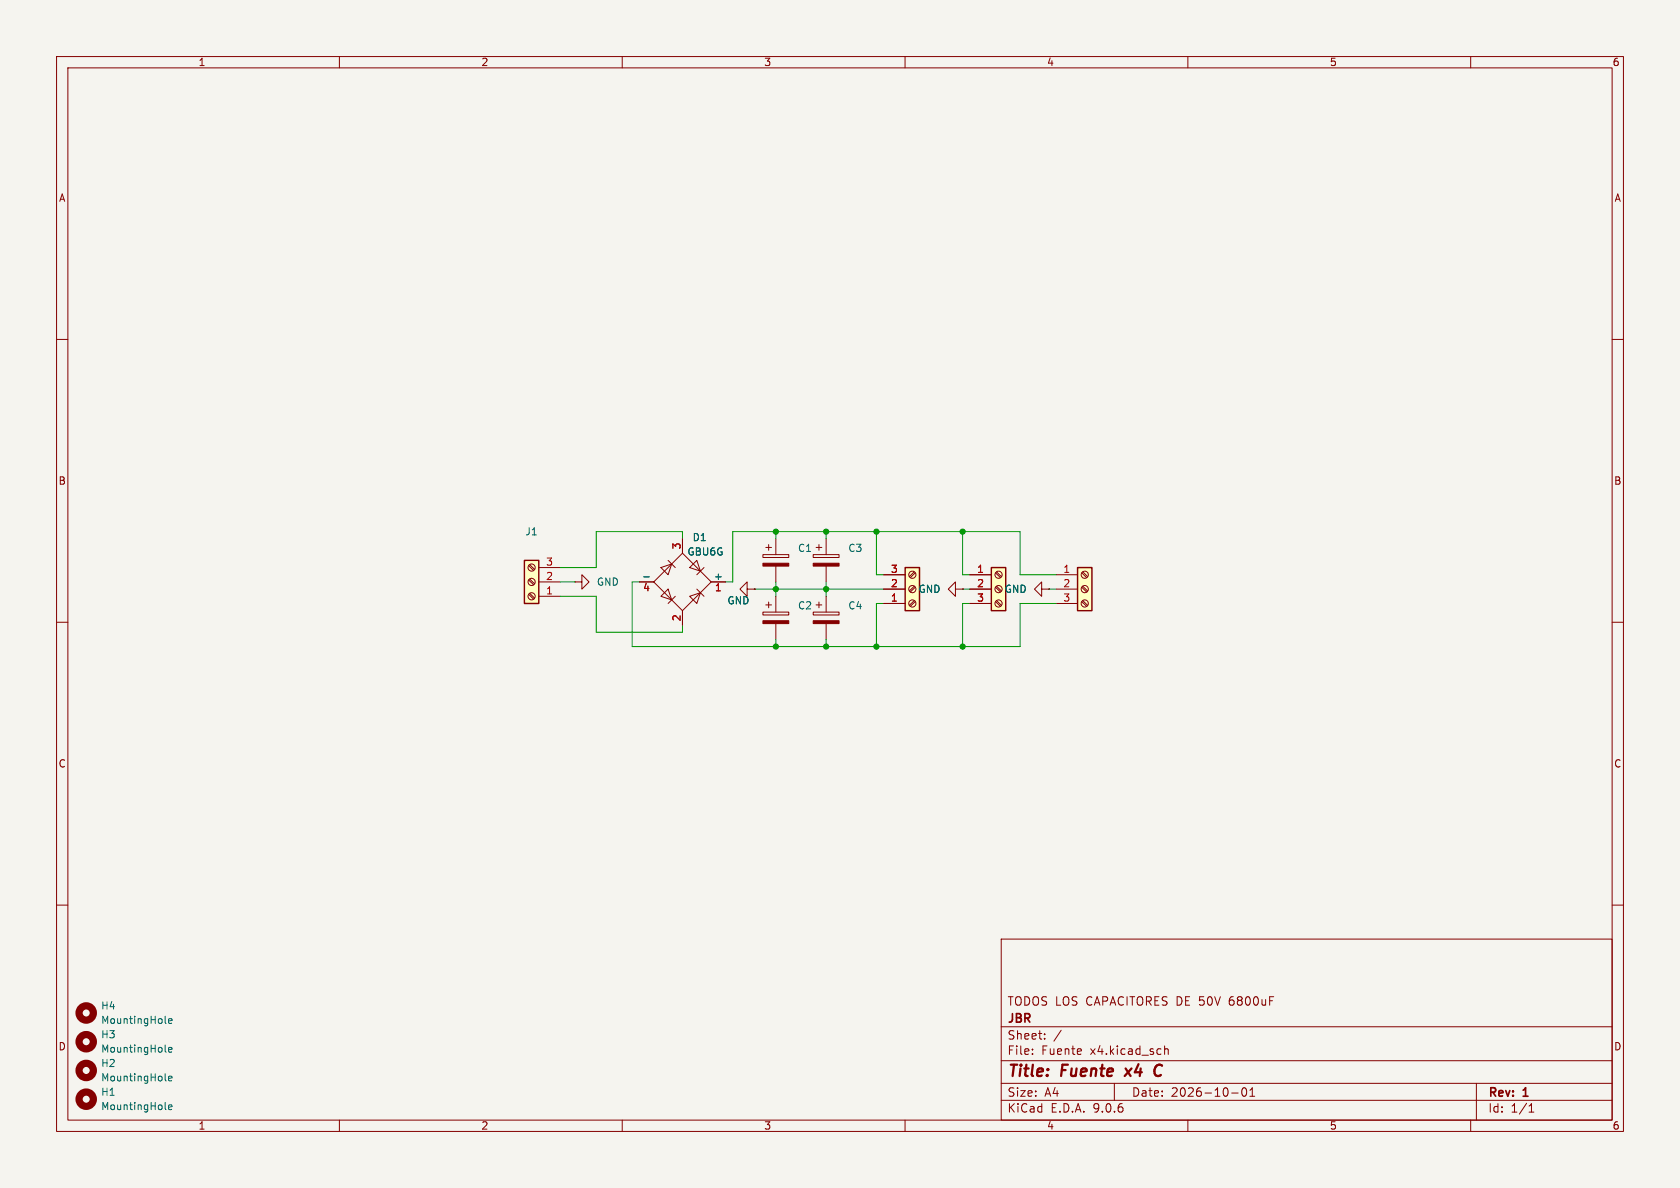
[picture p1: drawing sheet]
<svg xmlns="http://www.w3.org/2000/svg" width="297mm" height="210mm" viewBox="0 0 297 210" stroke-linecap="round" stroke-linejoin="round" font-family="sans-serif">
<path d="M0 0h297v210h-297z" fill="#f5f4ef" stroke="#f5f4ef" stroke-width=".18"/>
<g fill="none" stroke="#840000" stroke-width=".18">
<path d="M10 10h277v190h-277zM12 12h273v186h-273zM60 10v2M110 10v2M160 10v2M210 10v2M260 10v2M10 60h2M285 60h2M10 110h2M285 110h2M10 160h2"/>
<path d="M177 166h108v32h-108zM285 160h2M60 198v2M110 198v2M160 198v2M177 194.5h108M177 191.5h108M177 187.5h108M177 181.5h108M182.5 186.3v.1M182.5 185.5v.1M184.7 183.6v.1"/>
<path d="M184.7 182.8v.1M187.6 182.1l-1.3 2M197 191.5v3M205.9 184.9v1.5M205.9 185.5l.2-.1 .4 .1v.9M210 198v2M217.7 193.2h1.2M219.7 192.4l.2-.1a.81 .81 0 0 1 .6 .6 .81 .81 0 0 1-.3 .8l-.2 .1a.81 .81 0 0 1-.3-1.4zM221 193.8h.8M221 192.7l.4-.4v1.5M260 198v2M261 191.5v6.5"/>
<path d="M270.3 196.6h.9M270.3 195.5l.4-.4v1.5"/>
</g>
<path d="M200 188.9l-1.2 1.3M205.4 188.4a.88 .88 0 0 0-1 0 .88 .88 0 0 0-.3 1 .69 .69 0 0 0 .3 .7 .69 .69 0 0 0 .8-.1" fill="none" stroke="#840000" stroke-width=".4"/>
<path d="M160 100.3h2.6v7.7h-2.6z" fill="#ffffc2"/>
<path d="M160 100.3h2.6v7.7h-2.6z" fill="none" stroke="#840000" stroke-width=".25"/>
<g fill="none" stroke="#840000" stroke-width=".18">
<path d="M156.2 106.7h3.8M156.2 104.1h3.8M156.2 101.6h3.8M161.6 106.2l-.8 .8M161.6 103.6l-.8 .9M161.6 101.1l-.8 .8M161.8 106.3l-.9 .9M161.8 103.8l-.9 .8M161.8 101.3l-.9 .8"/>
<circle cx="161.3" cy="106.7" r=".63"/>
<circle cx="161.3" cy="104.1" r=".63"/>
<circle cx="161.3" cy="101.6" r=".63"/>
</g>
<path d="M190.5 100.3h2.5v7.7h-2.5z" fill="#ffffc2"/>
<path d="M190.5 100.3h2.5v7.7h-2.5z" fill="none" stroke="#840000" stroke-width=".25"/>
<g fill="none" stroke="#840000" stroke-width=".18">
<path d="M186.7 101.6h3.8M186.7 104.1h3.8M186.7 106.7h3.8M191.2 101.3l.9 .8M191.2 103.8l.9 .8M191.2 106.3l.9 .9M191.4 101.1l.9 .8M191.4 103.6l.9 .9M191.4 106.2l.9 .8"/>
<circle cx="191.8" cy="101.6" r=".63"/>
<circle cx="191.8" cy="106.7" r=".63"/>
<circle cx="191.8" cy="104.1" r=".63"/>
</g>
<path d="M175.3 100.3h2.5v7.7h-2.5z" fill="#ffffc2"/>
<path d="M175.3 100.3h2.5v7.7h-2.5z" fill="none" stroke="#840000" stroke-width=".25"/>
<g fill="none" stroke="#840000" stroke-width=".18">
<path d="M118.1 99.1l1.3 1.2M120.6 97.8l5.1 5.1-5.1 5.1-5-5.1zM120.6 95.3v2.5M134.9 98h4.5v.6h-4.5zM135.4 96.8h1M135.9 96.3v1M137.2 95.3v2.7M143.8 98h4.5v.6h-4.5zM144.3 96.8h1M144.8 96.3v1M146 95.3v2.7M113 102.9h2.6"/>
<path d="M116.8 100.3l1.9-.6-.6 1.9zM116.8 105.4l1.3-1.3 .6 1.9zM119.4 105.4l-1.3 1.3M120.6 108v2.5M121.9 100.3l1.3-1.2 .6 1.9zM121.9 105.4l1.9-.6-.6 1.9zM123.2 104.1l1.3 1.3M124.5 100.3l-1.3 1.3M125.7 102.9h2.6M132.1 104.1v-1.2l-1.3 1.2 1.3 1.3v-1.3h1.2M133.3 104.1h.1M134.9 108.2h4.5v.5h-4.5z"/>
<path d="M135.4 106.9h1M135.9 106.4v1M137.2 100.1v2.8M137.2 105.4v2.8M137.2 110.2v2.8M143.8 108.2h4.5v.5h-4.5zM144.3 106.9h1M144.8 106.4v1M146 100.1v2.8M146 105.4v2.8M146 110.2v2.8M168.9 104.1v-1.2l-1.3 1.2 1.3 1.3v-1.3h1.3"/>
<path d="M170.2 104.1h.1M171.4 101.6h3.9M171.4 104.1h3.9M171.4 106.7h3.9M176 101.3l.9 .8M176 103.8l.9 .8M176 106.3l.9 .9M176.2 101.1l.8 .8M176.2 103.6l.8 .9M176.2 106.2l.8 .8M184.1 104.1v-1.2l-1.2 1.2 1.2 1.3v-1.3h1.3M185.4 104.1h.1"/>
<circle cx="176.5" cy="101.6" r=".63"/>
<circle cx="176.5" cy="106.7" r=".63"/>
<circle cx="176.5" cy="104.1" r=".63"/>
</g>
<g fill="#840000" stroke="#840000" stroke-width=".18">
<path d="M143.8 109.7h4.5v.5h-4.5z"/>
<path d="M134.9 99.6h4.5v.5h-4.5z"/>
<path d="M143.8 99.6h4.5v.5h-4.5z"/>
<path d="M134.9 109.7h4.5v.5h-4.5z"/>
</g>
<circle cx="15.2" cy="194.3" r="1.27" fill="none" stroke="#840000" stroke-width="1.3"/>
<path d="M113.8 102h1M29.2 196l.2 .2M29.8 195.7l.6-.1-.1-.2-.3-.1-.2 .2 .1 .6h.4" fill="none" stroke="#006464" stroke-width=".18"/>
<path d="M92.7 99.1h2.5v7.6h-2.5z" fill="#ffffc2"/>
<path d="M92.7 99.1h2.5v7.6h-2.5z" fill="none" stroke="#840000" stroke-width=".25"/>
<g fill="none" stroke="#840000" stroke-width=".18">
<path d="M93.5 100l.8 .8M93.6 99.8l.9 .9M120.6 95.3v2.5M93.5 105.1l.8 .8M93.5 102.5l.8 .9M93.6 104.9l.9 .8M93.6 102.4l.9 .8M95.2 105.4h3.9M95.2 102.9h3.9M95.2 100.3h3.9M101.6 102.9h1.3v-1.3l1.2 1.3-1.2 1.2v-1.2M101.6 102.9h.1"/>
<path d="M113 102.9h2.6M120.6 108v2.5M125.7 102.9h2.6M133.3 104.1h.1M156.2 106.7h3.8M156.2 104.1h3.8M156.2 101.6h3.8M170.2 104.1h.1M171.4 106.7h3.9M171.4 104.1h3.9M171.4 101.6h3.9M185.4 104.1h.1"/>
<circle cx="94" cy="100.3" r=".63"/>
<circle cx="94" cy="102.9" r=".63"/>
<circle cx="94" cy="105.4" r=".63"/>
</g>
<g fill="none" stroke="#840000" stroke-width="1.3">
<circle cx="15.2" cy="179.1" r="1.27"/>
<circle cx="15.2" cy="189.2" r="1.27"/>
<circle cx="15.2" cy="184.1" r="1.27"/>
</g>
<path d="M113.8 102h1M29.2 190.9l.2 .2M29.2 180.7l.2 .2M29.2 185.8l.2 .2M29.8 190.7l.6-.2-.1-.2-.3-.1-.2 .2 .1 .6h.4M29.8 180.5l.6-.1-.1-.3h-.3l-.2 .2 .1 .6h.4M29.8 185.6l.6-.1-.1-.3h-.3l-.2 .1 .1 .6h.4" fill="none" stroke="#006464" stroke-width=".18"/>
<g fill="none" stroke="#009600" stroke-width=".18">
<path d="M120.6 95.3v-1.3h-15.2v6.3h-6.3M137.2 94v1.3M146 94v1.3M154.9 94v7.6h1.3M170.2 94v7.6h1.2M99.1 102.9h2.5M99.1 105.4h6.3v6.4h15.2v-1.3M113 102.9h-1.2v11.4h68.5v-7.6h6.4M133.3 104.1h22.9M137.2 102.9v2.5M137.2 113v1.3M146 102.9v2.5"/>
<path d="M146 113v1.3M156.2 106.7h-1.3v7.6M170.2 104.1h1.2M171.4 106.7h-1.2v7.6M185.4 104.1h1.3M186.7 101.6h-6.4v-7.6h-50.8v8.9h-1.2"/>
</g>
<g fill="#009600" stroke="#009600" stroke-width=".18">
<circle cx="154.9" cy="114.3" r=".46"/>
<circle cx="170.2" cy="114.3" r=".46"/>
<circle cx="154.9" cy="94" r=".46"/>
<circle cx="170.2" cy="94" r=".46"/>
<circle cx="146" cy="104.1" r=".46"/>
<circle cx="137.2" cy="104.1" r=".46"/>
<circle cx="137.2" cy="94" r=".46"/>
<circle cx="146" cy="94" r=".46"/>
<circle cx="146" cy="114.3" r=".46"/>
<circle cx="137.2" cy="114.3" r=".46"/>
</g>
<g font-size="2.8" fill="#840000">
<text x="178" y="190.9">Title:</text>
<text x="187.7" y="190.9">Fuente</text>
<text x="199.9" y="190.9">x4</text>
</g>
<g font-size="2.1" fill="#840000">
<text x="178" y="178">TODOS LOS CAPACITORES DE 50V</text>
<text x="217.7" y="178">6800uF</text>
<text x="178" y="184">Sheet:</text>
<text x="178" y="181.2">JBR</text>
<text x="178" y="186.7">File:</text>
<text x="184.1" y="186.7">Fuente</text>
<text x="192.8" y="186.7">x4.kicad_sch</text>
<text x="178" y="196.9">KiCad</text>
<text x="178" y="194.1">Size:</text>
<text x="184.7" y="194.1">A4</text>
<text x="185.7" y="196.9">E.D.A.</text>
<text x="193.3" y="196.9">9.0.6</text>
<text x="200" y="194.1">Date:</text>
<text x="207" y="194.1">2026-10-01</text>
<text x="263" y="194.3">Rev:</text>
<text x="263" y="196.9">Id:</text>
<text x="267.1" y="196.9">1/1</text>
<text x="269.4" y="194.3">1</text>
</g>
<g font-size="1.8" fill="#840000">
<text x="35" y="11.9">1</text>
<text x="85" y="11.9">2</text>
<text x="135" y="11.9">3</text>
<text x="185" y="11.9">4</text>
<text x="235" y="11.9">5</text>
<text x="285" y="11.9">6</text>
<text x="10.3" y="35.9">A</text>
<text x="285.3" y="35.9">A</text>
<text x="10.3" y="85.9">B</text>
<text x="285.3" y="85.9">B</text>
<text x="10.3" y="135.9">C</text>
<text x="285.3" y="135.9">C</text>
<text x="10.3" y="185.9">D</text>
<text x="285.3" y="185.9">D</text>
<text x="35" y="199.9">1</text>
<text x="85" y="199.9">2</text>
<text x="135" y="199.9">3</text>
<text x="185" y="199.9">4</text>
<text x="235" y="199.9">5</text>
<text x="285" y="199.9">6</text>
</g>
<g font-size="1.8" fill="#006464">
<text x="92.8" y="94.8">J1</text>
<text x="122.4" y="95.9">D1</text>
<text x="121.4" y="98.4">GBU6G</text>
<text x="141" y="97.8">C1</text>
<text x="149.9" y="97.8">C3</text>
<text x="105.4" y="103.7">GND</text>
<text x="126.1" y="102.6">+</text>
<text x="128.5" y="107">GND</text>
<text x="141" y="107.9">C2</text>
<text x="149.9" y="107.9">C4</text>
<text x="162.3" y="105">GND</text>
<text x="177.5" y="105">GND</text>
<text x="17.8" y="178.7">H4</text>
<text x="17.8" y="181.2">MountingHole</text>
<text x="17.8" y="183.7">H3</text>
<text x="17.8" y="188.8">H2</text>
<text x="17.8" y="191.4">MountingHole</text>
<text x="17.8" y="186.3">MountingHole</text>
<text x="17.8" y="193.9">H1</text>
<text x="17.8" y="196.4">MountingHole</text>
</g>
<g font-size="1.8" fill="#a90000">
<text x="96.4" y="100.1">3</text>
<text x="120.4" y="97.2" transform="rotate(-90 120.4 97.2)">3</text>
<text x="157.4" y="101.3">3</text>
<text x="172.6" y="101.3">1</text>
<text x="187.9" y="101.3">1</text>
<text x="96.4" y="105.2">1</text>
<text x="96.4" y="102.6">2</text>
<text x="113.6" y="104.9">4</text>
<text x="126.3" y="104.9">1</text>
<text x="157.4" y="106.4">1</text>
<text x="157.4" y="103.9">2</text>
<text x="172.6" y="103.9">2</text>
<text x="172.6" y="106.4">3</text>
<text x="187.9" y="103.9">2</text>
<text x="187.9" y="106.4">3</text>
<text x="120.4" y="109.9" transform="rotate(-90 120.4 109.9)">2</text>
</g>
</svg>
